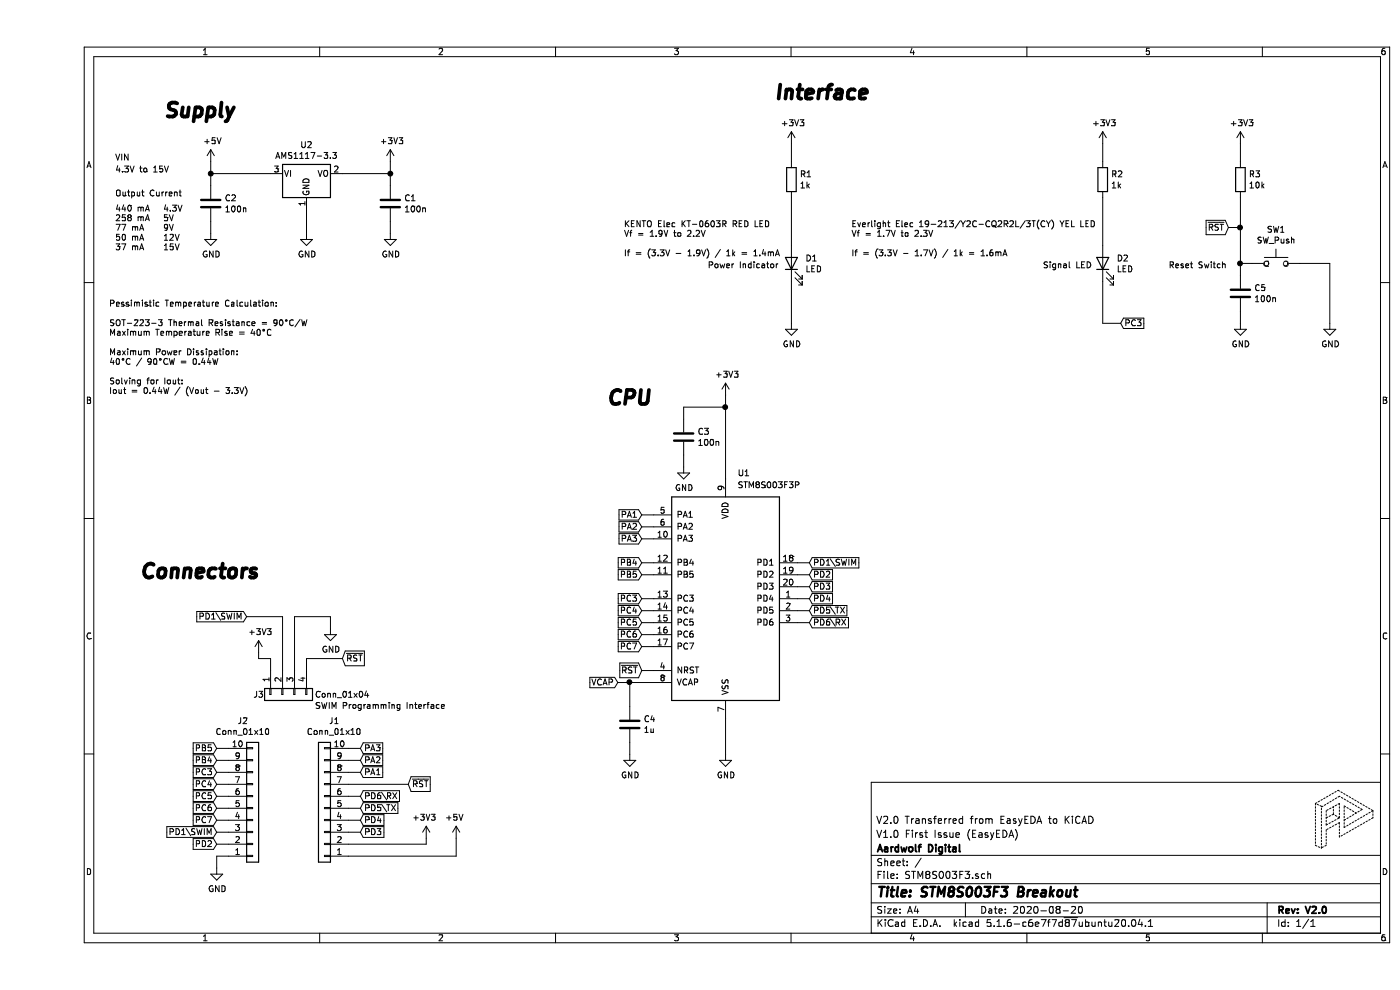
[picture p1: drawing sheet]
EESchema Schematic File Version 4
EELAYER 30 0
EELAYER END
$Descr A4 11693 8268
encoding utf-8
Sheet 1 1
Title "STM8S003F3 Breakout"
Date "2020-08-20"
Rev "V2.0"
Comp "Aardwolf Digital"
Comment1 "V1.0 First Issue (EasyEDA)"
Comment2 "V2.0 Transferred from EasyEDA to KiCAD"
Comment3 ""
Comment4 ""
$EndDescr
$Comp
L Regulator_Linear:AMS1117-3.3 U2
U 1 1
P 2250 1450
F 0 "U2" H 2250 1692 50  0000 C CNN
F 1 "AMS1117-3.3" H 2250 1601 50  0000 C CNN
F 2 "Package_TO_SOT_SMD:SOT-223-3_TabPin2" H 2250 1650 50  0001 C CNN
F 3 "http://www.advanced-monolithic.com/pdf/ds1117.pdf" H 2350 1200 50  0001 C CNN
F 4 "C6186" H 2250 1450 50  0001 C CNN "LCSC"
	1    2250 1450
	1    0    0    -1  
$EndComp
$Comp
L Device:C C2
U 1 1
P 1450 1700
F 0 "C2" H 1565 1746 50  0000 L CNN
F 1 "100n" H 1565 1655 50  0000 L CNN
F 2 "Capacitor_SMD:C_0603_1608Metric" H 1488 1550 50  0001 C CNN
F 3 "~" H 1450 1700 50  0001 C CNN
F 4 "C14663" H 1450 1700 50  0001 C CNN "LCSC"
	1    1450 1700
	1    0    0    -1  
$EndComp
Wire Wire Line
	1450 1550 1450 1450
Wire Wire Line
	1450 1450 1950 1450
$Comp
L Device:C C4
U 1 1
P 4950 6050
F 0 "C4" H 5065 6096 50  0000 L CNN
F 1 "1u" H 5065 6005 50  0000 L CNN
F 2 "Capacitor_SMD:C_0402_1005Metric" H 4988 5900 50  0001 C CNN
F 3 "~" H 4950 6050 50  0001 C CNN
F 4 "C52923" H 4950 6050 50  0001 C CNN "LCSC"
	1    4950 6050
	1    0    0    -1  
$EndComp
$Comp
L Device:C C1
U 1 1
P 2950 1700
F 0 "C1" H 3065 1746 50  0000 L CNN
F 1 "100n" H 3065 1655 50  0000 L CNN
F 2 "Capacitor_SMD:C_0402_1005Metric" H 2988 1550 50  0001 C CNN
F 3 "~" H 2950 1700 50  0001 C CNN
F 4 "C1525" H 2950 1700 50  0001 C CNN "LCSC"
	1    2950 1700
	1    0    0    -1  
$EndComp
Wire Wire Line
	2950 1550 2950 1450
Wire Wire Line
	2950 1450 2550 1450
$Comp
L power:+3V3 #PWR0101
U 1 1
P 2950 1350
F 0 "#PWR0101" H 2950 1200 50  0001 C CNN
F 1 "+3V3" H 2965 1523 50  0000 C CNN
F 2 "" H 2950 1350 50  0001 C CNN
F 3 "" H 2950 1350 50  0001 C CNN
	1    2950 1350
	1    0    0    -1  
$EndComp
Wire Wire Line
	2950 1350 2950 1450
Connection ~ 2950 1450
$Comp
L power:GND #PWR0102
U 1 1
P 2250 1950
F 0 "#PWR0102" H 2250 1700 50  0001 C CNN
F 1 "GND" H 2255 1777 50  0000 C CNN
F 2 "" H 2250 1950 50  0001 C CNN
F 3 "" H 2250 1950 50  0001 C CNN
	1    2250 1950
	1    0    0    -1  
$EndComp
Wire Wire Line
	2250 1950 2250 1750
$Comp
L power:GND #PWR0103
U 1 1
P 1450 1950
F 0 "#PWR0103" H 1450 1700 50  0001 C CNN
F 1 "GND" H 1455 1777 50  0000 C CNN
F 2 "" H 1450 1950 50  0001 C CNN
F 3 "" H 1450 1950 50  0001 C CNN
	1    1450 1950
	1    0    0    -1  
$EndComp
Wire Wire Line
	1450 1850 1450 1950
$Comp
L power:GND #PWR0104
U 1 1
P 2950 1950
F 0 "#PWR0104" H 2950 1700 50  0001 C CNN
F 1 "GND" H 2955 1777 50  0000 C CNN
F 2 "" H 2950 1950 50  0001 C CNN
F 3 "" H 2950 1950 50  0001 C CNN
	1    2950 1950
	1    0    0    -1  
$EndComp
Wire Wire Line
	2950 1850 2950 1950
$Comp
L MCU_ST_STM8:STM8S003F3P U1
U 1 1
P 5750 5000
F 0 "U1" H 5850 6050 50  0000 L CNN
F 1 "STM8S003F3P" H 5850 5950 50  0000 L CNN
F 2 "Package_SO:TSSOP-20_4.4x6.5mm_P0.65mm" H 5800 6100 50  0001 L CNN
F 3 "http://www.st.com/st-web-ui/static/active/en/resource/technical/document/datasheet/DM00024550.pdf" H 5700 4600 50  0001 C CNN
F 4 "C52717" H 5750 5000 50  0001 C CNN "LCSC"
	1    5750 5000
	1    0    0    -1  
$EndComp
Text GLabel 6450 4800 2    50   Input ~ 0
PD2
Text GLabel 6450 4700 2    50   Input ~ 0
PD1\SWIM
Text GLabel 6450 4900 2    50   Input ~ 0
PD3
Text GLabel 6450 5000 2    50   Input ~ 0
PD4
Text GLabel 6450 5100 2    50   Input ~ 0
PD5\TX
Text GLabel 6450 5200 2    50   Input ~ 0
PD6\RX
Wire Wire Line
	6350 4700 6450 4700
Wire Wire Line
	6350 4800 6450 4800
Wire Wire Line
	6350 4900 6450 4900
Wire Wire Line
	6350 5000 6450 5000
Wire Wire Line
	6350 5100 6450 5100
Wire Wire Line
	6350 5200 6450 5200
Text GLabel 5050 5600 0    50   Input ~ 0
~RST
Wire Wire Line
	5050 5600 5150 5600
Wire Wire Line
	4950 5900 4950 5700
Wire Wire Line
	4950 5700 5150 5700
Text GLabel 4850 5700 0    50   Input ~ 0
VCAP
Wire Wire Line
	4950 5700 4850 5700
Connection ~ 4950 5700
$Comp
L power:GND #PWR0105
U 1 1
P 4950 6300
F 0 "#PWR0105" H 4950 6050 50  0001 C CNN
F 1 "GND" H 4955 6127 50  0000 C CNN
F 2 "" H 4950 6300 50  0001 C CNN
F 3 "" H 4950 6300 50  0001 C CNN
	1    4950 6300
	1    0    0    -1  
$EndComp
Wire Wire Line
	4950 6200 4950 6300
$Comp
L power:GND #PWR0106
U 1 1
P 5750 6300
F 0 "#PWR0106" H 5750 6050 50  0001 C CNN
F 1 "GND" H 5755 6127 50  0000 C CNN
F 2 "" H 5750 6300 50  0001 C CNN
F 3 "" H 5750 6300 50  0001 C CNN
	1    5750 6300
	1    0    0    -1  
$EndComp
Wire Wire Line
	5750 6000 5750 6300
Text GLabel 5050 4300 0    50   Input ~ 0
PA1
Text GLabel 5050 4400 0    50   Input ~ 0
PA2
Text GLabel 5050 4500 0    50   Input ~ 0
PA3
Text GLabel 5050 4700 0    50   Input ~ 0
PB4
Text GLabel 5050 4800 0    50   Input ~ 0
PB5
Text GLabel 5050 5000 0    50   Input ~ 0
PC3
Text GLabel 5050 5100 0    50   Input ~ 0
PC4
Text GLabel 5050 5200 0    50   Input ~ 0
PC5
Text GLabel 5050 5300 0    50   Input ~ 0
PC6
Text GLabel 5050 5400 0    50   Input ~ 0
PC7
Wire Wire Line
	5050 4300 5150 4300
Wire Wire Line
	5050 4400 5150 4400
Wire Wire Line
	5050 4500 5150 4500
Wire Wire Line
	5050 4700 5150 4700
Wire Wire Line
	5050 4800 5150 4800
Wire Wire Line
	5050 5000 5150 5000
Wire Wire Line
	5050 5100 5150 5100
Wire Wire Line
	5050 5200 5150 5200
Wire Wire Line
	5050 5300 5150 5300
Wire Wire Line
	5050 5400 5150 5400
$Comp
L Device:C C3
U 1 1
P 5400 3650
F 0 "C3" H 5515 3696 50  0000 L CNN
F 1 "100n" H 5515 3605 50  0000 L CNN
F 2 "Capacitor_SMD:C_0402_1005Metric" H 5438 3500 50  0001 C CNN
F 3 "~" H 5400 3650 50  0001 C CNN
F 4 "C1525" H 5400 3650 50  0001 C CNN "LCSC"
	1    5400 3650
	1    0    0    -1  
$EndComp
$Comp
L power:GND #PWR0107
U 1 1
P 5400 3900
F 0 "#PWR0107" H 5400 3650 50  0001 C CNN
F 1 "GND" H 5405 3727 50  0000 C CNN
F 2 "" H 5400 3900 50  0001 C CNN
F 3 "" H 5400 3900 50  0001 C CNN
	1    5400 3900
	1    0    0    -1  
$EndComp
Wire Wire Line
	5400 3800 5400 3900
Wire Wire Line
	5400 3500 5400 3400
Wire Wire Line
	5400 3400 5750 3400
Wire Wire Line
	5750 3400 5750 4000
$Comp
L power:+3V3 #PWR0108
U 1 1
P 5750 3300
F 0 "#PWR0108" H 5750 3150 50  0001 C CNN
F 1 "+3V3" H 5765 3473 50  0000 C CNN
F 2 "" H 5750 3300 50  0001 C CNN
F 3 "" H 5750 3300 50  0001 C CNN
	1    5750 3300
	1    0    0    -1  
$EndComp
Connection ~ 5750 3400
Wire Wire Line
	5750 3300 5750 3400
$Comp
L Device:R R1
U 1 1
P 6300 1500
F 0 "R1" H 6370 1546 50  0000 L CNN
F 1 "1k" H 6370 1455 50  0000 L CNN
F 2 "Resistor_SMD:R_0402_1005Metric" V 6230 1500 50  0001 C CNN
F 3 "~" H 6300 1500 50  0001 C CNN
F 4 "C11702" H 6300 1500 50  0001 C CNN "LCSC"
	1    6300 1500
	1    0    0    -1  
$EndComp
$Comp
L Device:R R2
U 1 1
P 8900 1500
F 0 "R2" H 8970 1546 50  0000 L CNN
F 1 "1k" H 8970 1455 50  0000 L CNN
F 2 "Resistor_SMD:R_0402_1005Metric" V 8830 1500 50  0001 C CNN
F 3 "~" H 8900 1500 50  0001 C CNN
F 4 "C11702" H 8900 1500 50  0001 C CNN "LCSC"
	1    8900 1500
	1    0    0    -1  
$EndComp
$Comp
L Device:LED D1
U 1 1
P 6300 2200
F 0 "D1" V 6339 2083 50  0000 R CNN
F 1 "LED" V 6248 2083 50  0000 R CNN
F 2 "LED_SMD:LED_0603_1608Metric" H 6300 2200 50  0001 C CNN
F 3 "~" H 6300 2200 50  0001 C CNN
F 4 "C2286" V 6300 2200 50  0001 C CNN "LCSC"
	1    6300 2200
	0    -1   -1   0   
$EndComp
$Comp
L Device:LED D2
U 1 1
P 8900 2200
F 0 "D2" V 8939 2083 50  0000 R CNN
F 1 "LED" V 8848 2083 50  0000 R CNN
F 2 "LED_SMD:LED_0603_1608Metric" H 8900 2200 50  0001 C CNN
F 3 "~" H 8900 2200 50  0001 C CNN
F 4 "C72038" V 8900 2200 50  0001 C CNN "LCSC"
	1    8900 2200
	0    -1   -1   0   
$EndComp
Wire Wire Line
	6300 1650 6300 2050
Wire Wire Line
	8900 1650 8900 2050
$Comp
L power:GND #PWR0109
U 1 1
P 6300 2700
F 0 "#PWR0109" H 6300 2450 50  0001 C CNN
F 1 "GND" H 6305 2527 50  0000 C CNN
F 2 "" H 6300 2700 50  0001 C CNN
F 3 "" H 6300 2700 50  0001 C CNN
	1    6300 2700
	1    0    0    -1  
$EndComp
Wire Wire Line
	6300 2350 6300 2700
Text GLabel 9050 2700 2    50   Input ~ 0
PC3
Wire Wire Line
	8900 2350 8900 2700
Wire Wire Line
	8900 2700 9050 2700
$Comp
L power:+3V3 #PWR0110
U 1 1
P 6300 1200
F 0 "#PWR0110" H 6300 1050 50  0001 C CNN
F 1 "+3V3" H 6315 1373 50  0000 C CNN
F 2 "" H 6300 1200 50  0001 C CNN
F 3 "" H 6300 1200 50  0001 C CNN
	1    6300 1200
	1    0    0    -1  
$EndComp
$Comp
L power:+3V3 #PWR0111
U 1 1
P 8900 1200
F 0 "#PWR0111" H 8900 1050 50  0001 C CNN
F 1 "+3V3" H 8915 1373 50  0000 C CNN
F 2 "" H 8900 1200 50  0001 C CNN
F 3 "" H 8900 1200 50  0001 C CNN
	1    8900 1200
	1    0    0    -1  
$EndComp
Wire Wire Line
	6300 1200 6300 1350
Wire Wire Line
	8900 1200 8900 1350
$Comp
L Device:R R3
U 1 1
P 10050 1500
F 0 "R3" H 10120 1546 50  0000 L CNN
F 1 "10k" H 10120 1455 50  0000 L CNN
F 2 "Resistor_SMD:R_0402_1005Metric" V 9980 1500 50  0001 C CNN
F 3 "~" H 10050 1500 50  0001 C CNN
F 4 "C25744" H 10050 1500 50  0001 C CNN "LCSC"
	1    10050 1500
	1    0    0    -1  
$EndComp
$Comp
L Switch:SW_Push SW1
U 1 1
P 10350 2200
F 0 "SW1" H 10350 2485 50  0000 C CNN
F 1 "SW_Push" H 10350 2394 50  0000 C CNN
F 2 "Button_Switch_SMD:SW_SPST_CK_RS282G05A3" H 10350 2400 50  0001 C CNN
F 3 "~" H 10350 2400 50  0001 C CNN
F 4 "C118141" H 10350 2200 50  0001 C CNN "LCSC"
	1    10350 2200
	1    0    0    -1  
$EndComp
Wire Wire Line
	10150 2200 10050 2200
Wire Wire Line
	10050 2200 10050 1900
Text GLabel 9950 1900 0    50   Input ~ 0
~RST
Wire Wire Line
	9950 1900 10050 1900
$Comp
L Device:C C5
U 1 1
P 10050 2450
F 0 "C5" H 10165 2496 50  0000 L CNN
F 1 "100n" H 10165 2405 50  0000 L CNN
F 2 "Capacitor_SMD:C_0402_1005Metric" H 10088 2300 50  0001 C CNN
F 3 "~" H 10050 2450 50  0001 C CNN
F 4 "C1525" H 10050 2450 50  0001 C CNN "LCSC"
	1    10050 2450
	1    0    0    -1  
$EndComp
Wire Wire Line
	10050 2300 10050 2200
Connection ~ 10050 2200
$Comp
L power:GND #PWR0112
U 1 1
P 10050 2700
F 0 "#PWR0112" H 10050 2450 50  0001 C CNN
F 1 "GND" H 10055 2527 50  0000 C CNN
F 2 "" H 10050 2700 50  0001 C CNN
F 3 "" H 10050 2700 50  0001 C CNN
	1    10050 2700
	1    0    0    -1  
$EndComp
Wire Wire Line
	10050 2600 10050 2700
$Comp
L power:+3V3 #PWR0113
U 1 1
P 10050 1200
F 0 "#PWR0113" H 10050 1050 50  0001 C CNN
F 1 "+3V3" H 10065 1373 50  0000 C CNN
F 2 "" H 10050 1200 50  0001 C CNN
F 3 "" H 10050 1200 50  0001 C CNN
	1    10050 1200
	1    0    0    -1  
$EndComp
Wire Wire Line
	10050 1200 10050 1350
$Comp
L power:GND #PWR0114
U 1 1
P 10800 2700
F 0 "#PWR0114" H 10800 2450 50  0001 C CNN
F 1 "GND" H 10805 2527 50  0000 C CNN
F 2 "" H 10800 2700 50  0001 C CNN
F 3 "" H 10800 2700 50  0001 C CNN
	1    10800 2700
	1    0    0    -1  
$EndComp
Wire Wire Line
	10800 2700 10800 2200
Wire Wire Line
	10800 2200 10550 2200
Connection ~ 10050 1900
Wire Wire Line
	10050 1650 10050 1900
$Comp
L Connector_Generic:Conn_01x10 J2
U 1 1
P 1800 6750
F 0 "J2" H 1718 6025 50  0000 C CNN
F 1 "Conn_01x10" H 1718 6116 50  0000 C CNN
F 2 "Connector_PinHeader_2.54mm:PinHeader_1x10_P2.54mm_Vertical" H 1800 6750 50  0001 C CNN
F 3 "~" H 1800 6750 50  0001 C CNN
	1    1800 6750
	1    0    0    1   
$EndComp
$Comp
L Connector_Generic:Conn_01x10 J1
U 1 1
P 2400 6750
F 0 "J1" H 2318 6025 50  0000 C CNN
F 1 "Conn_01x10" H 2318 6116 50  0000 C CNN
F 2 "Connector_PinHeader_2.54mm:PinHeader_1x10_P2.54mm_Vertical" H 2400 6750 50  0001 C CNN
F 3 "~" H 2400 6750 50  0001 C CNN
	1    2400 6750
	-1   0    0    1   
$EndComp
$Comp
L Connector_Generic:Conn_01x04 J3
U 1 1
P 2050 5800
F 0 "J3" V 2050 6000 50  0000 C CNN
F 1 "Conn_01x04" V 2050 5300 50  0000 C CNN
F 2 "Connector_PinHeader_2.54mm:PinHeader_1x04_P2.54mm_Vertical" H 2050 5800 50  0001 C CNN
F 3 "~" H 2050 5800 50  0001 C CNN
	1    2050 5800
	0    -1   1    0   
$EndComp
Text GLabel 1500 6250 0    50   Input ~ 0
PB5
Text GLabel 1500 6350 0    50   Input ~ 0
PB4
Text GLabel 1500 6450 0    50   Input ~ 0
PC3
Text GLabel 1500 6550 0    50   Input ~ 0
PC4
Text GLabel 1500 6650 0    50   Input ~ 0
PC5
Text GLabel 1500 6750 0    50   Input ~ 0
PC6
Text GLabel 1500 6850 0    50   Input ~ 0
PC7
Text GLabel 1500 7050 0    50   Input ~ 0
PD2
Text GLabel 1500 6950 0    50   Input ~ 0
PD1\SWIM
$Comp
L power:GND #PWR0115
U 1 1
P 1500 7250
F 0 "#PWR0115" H 1500 7000 50  0001 C CNN
F 1 "GND" H 1505 7077 50  0000 C CNN
F 2 "" H 1500 7250 50  0001 C CNN
F 3 "" H 1500 7250 50  0001 C CNN
	1    1500 7250
	1    0    0    -1  
$EndComp
Wire Wire Line
	1500 7250 1500 7150
Wire Wire Line
	1500 7150 1600 7150
Wire Wire Line
	1500 6250 1600 6250
Wire Wire Line
	1500 6350 1600 6350
Wire Wire Line
	1600 6450 1500 6450
Wire Wire Line
	1500 6550 1600 6550
Wire Wire Line
	1600 6650 1500 6650
Wire Wire Line
	1500 6750 1600 6750
Wire Wire Line
	1600 6850 1500 6850
Wire Wire Line
	1500 6950 1600 6950
Wire Wire Line
	1600 7050 1500 7050
Text GLabel 2700 6450 2    50   Input ~ 0
PA1
Text GLabel 2700 6350 2    50   Input ~ 0
PA2
Text GLabel 2700 6250 2    50   Input ~ 0
PA3
Text GLabel 3100 6550 2    50   Input ~ 0
~RST
Text GLabel 2700 6950 2    50   Input ~ 0
PD3
Text GLabel 2700 6850 2    50   Input ~ 0
PD4
Text GLabel 2700 6750 2    50   Input ~ 0
PD5\TX
Text GLabel 2700 6650 2    50   Input ~ 0
PD6\RX
Wire Wire Line
	2700 6250 2600 6250
Wire Wire Line
	2600 6350 2700 6350
Wire Wire Line
	2700 6450 2600 6450
Wire Wire Line
	2600 6550 3100 6550
Wire Wire Line
	2600 6650 2700 6650
Wire Wire Line
	2700 6750 2600 6750
Wire Wire Line
	2600 6850 2700 6850
Wire Wire Line
	2600 6950 2700 6950
$Comp
L power:+3V3 #PWR0116
U 1 1
P 3250 7000
F 0 "#PWR0116" H 3250 6850 50  0001 C CNN
F 1 "+3V3" H 3265 7173 50  0000 C CNN
F 2 "" H 3250 7000 50  0001 C CNN
F 3 "" H 3250 7000 50  0001 C CNN
	1    3250 7000
	-1   0    0    -1  
$EndComp
Wire Wire Line
	3250 7050 2600 7050
Wire Wire Line
	3250 7000 3250 7050
$Comp
L power:+5V #PWR0117
U 1 1
P 1450 1350
F 0 "#PWR0117" H 1450 1200 50  0001 C CNN
F 1 "+5V" H 1465 1523 50  0000 C CNN
F 2 "" H 1450 1350 50  0001 C CNN
F 3 "" H 1450 1350 50  0001 C CNN
	1    1450 1350
	1    0    0    -1  
$EndComp
Wire Wire Line
	1450 1350 1450 1450
Connection ~ 1450 1450
$Comp
L power:+5V #PWR0118
U 1 1
P 3500 7000
F 0 "#PWR0118" H 3500 6850 50  0001 C CNN
F 1 "+5V" H 3515 7173 50  0000 C CNN
F 2 "" H 3500 7000 50  0001 C CNN
F 3 "" H 3500 7000 50  0001 C CNN
	1    3500 7000
	-1   0    0    -1  
$EndComp
Wire Wire Line
	3500 7000 3500 7150
Wire Wire Line
	3500 7150 2600 7150
Text GLabel 2550 5500 2    50   Input ~ 0
~RST
$Comp
L power:GND #PWR0119
U 1 1
P 2450 5250
F 0 "#PWR0119" H 2450 5000 50  0001 C CNN
F 1 "GND" H 2455 5077 50  0000 C CNN
F 2 "" H 2450 5250 50  0001 C CNN
F 3 "" H 2450 5250 50  0001 C CNN
	1    2450 5250
	1    0    0    -1  
$EndComp
Wire Wire Line
	2450 5250 2450 5150
Text GLabel 1750 5150 0    50   Input ~ 0
PD1\SWIM
$Comp
L power:+3V3 #PWR0120
U 1 1
P 1850 5450
F 0 "#PWR0120" H 1850 5300 50  0001 C CNN
F 1 "+3V3" H 1865 5623 50  0000 C CNN
F 2 "" H 1850 5450 50  0001 C CNN
F 3 "" H 1850 5450 50  0001 C CNN
	1    1850 5450
	1    0    0    -1  
$EndComp
Wire Wire Line
	1850 5500 1950 5500
Wire Wire Line
	1950 5500 1950 5600
Wire Wire Line
	1850 5450 1850 5500
Wire Wire Line
	2050 5150 2050 5600
Wire Wire Line
	1750 5150 2050 5150
Wire Wire Line
	2250 5500 2250 5600
Wire Wire Line
	2250 5500 2550 5500
Wire Wire Line
	2450 5150 2150 5150
Wire Wire Line
	2150 5150 2150 5600
Text Notes 850  4850 0    118  Italic 24
Connectors
Text Notes 1050 1000 0    118  Italic 24
Supply
Text Notes 6150 850  0    118  Italic 24
Interface
Text Notes 5600 2250 0    50   ~ 0
Power Indicator
Text Notes 8400 2250 0    50   ~ 0
Signal LED
Text Notes 9450 2250 0    50   ~ 0
Reset Switch
Text Notes 4750 3400 0    118  Italic 24
CPU
Wire Notes Line
	10680 7060 10730 7085
Wire Notes Line
	10730 7085 10730 6735
Wire Notes Line
	10730 6735 10680 6710
Wire Notes Line
	10680 6710 10680 7060
Wire Notes Line
	10680 6710 10870 6600
Wire Notes Line
	10870 6600 11160 6770
Wire Notes Line
	11160 6770 10920 6910
Wire Notes Line
	10920 6910 10920 6730
Wire Notes Line
	10920 6730 11020 6790
Wire Notes Line
	11070 6760 10880 6650
Wire Notes Line
	10880 6650 10730 6740
Wire Notes Line
	10920 6850 11070 6760
Wire Notes Line
	11160 6770 11160 6830
Wire Notes Line
	11160 6830 10880 6990
Wire Notes Line
	10880 6990 10880 6870
Wire Notes Line
	10880 6870 10770 6930
Wire Notes Line
	10770 6930 10770 7060
Wire Notes Line
	10770 7060 10730 7080
Wire Notes Line
	10880 6710 10770 6770
Wire Notes Line
	10770 6770 10770 6890
Wire Notes Line
	10770 6890 10880 6830
Wire Notes Line
	10880 6830 10880 6710
Wire Notes Line
	10880 6830 10830 6800
Wire Notes Line
	10830 6800 10830 6740
Wire Notes Line
	10830 6800 10770 6830
Text Notes 2320 5930 0    50   ~ 0
SWIM Programming Interface
Text Notes 600  3300 0    50   ~ 0
Pessimistic Temperature Calculation:\n\nSOT-223-3 Thermal Resistance = 90°C/W\nMaximum Temperature Rise = 40°C\n\nMaximum Power Dissipation:\n40°C / 90°CW = 0.44W\n\nSolving for Iout:\nIout = 0.44W / (Vout - 3.3V)
Text Notes 650  1450 0    50   ~ 0
4.3V to 15V\n
Text Notes 1050 2100 0    50   ~ 0
4.3V\n5V\n9V\n12V\n15V
Text Notes 650  2100 0    50   ~ 0
440 mA\n258 mA\n77 mA\n50 mA\n37 mA
Text Notes 650  1350 0    50   ~ 0
VIN
Text Notes 650  1650 0    50   ~ 0
Output Current
Text Notes 4900 2150 0    50   ~ 0
KENTO Elec KT-0603R RED LED\nVf = 1.9V to 2.2V\n\nIf = (3.3V - 1.9V) / 1k = 1.4mA
Text Notes 6800 2150 0    50   ~ 0
Everlight Elec 19-213/Y2C-CQ2R2L/3T(CY) YEL LED\nVf = 1.7V to 2.3V\n\nIf = (3.3V - 1.7V) / 1k = 1.6mA
$EndSCHEMATC
